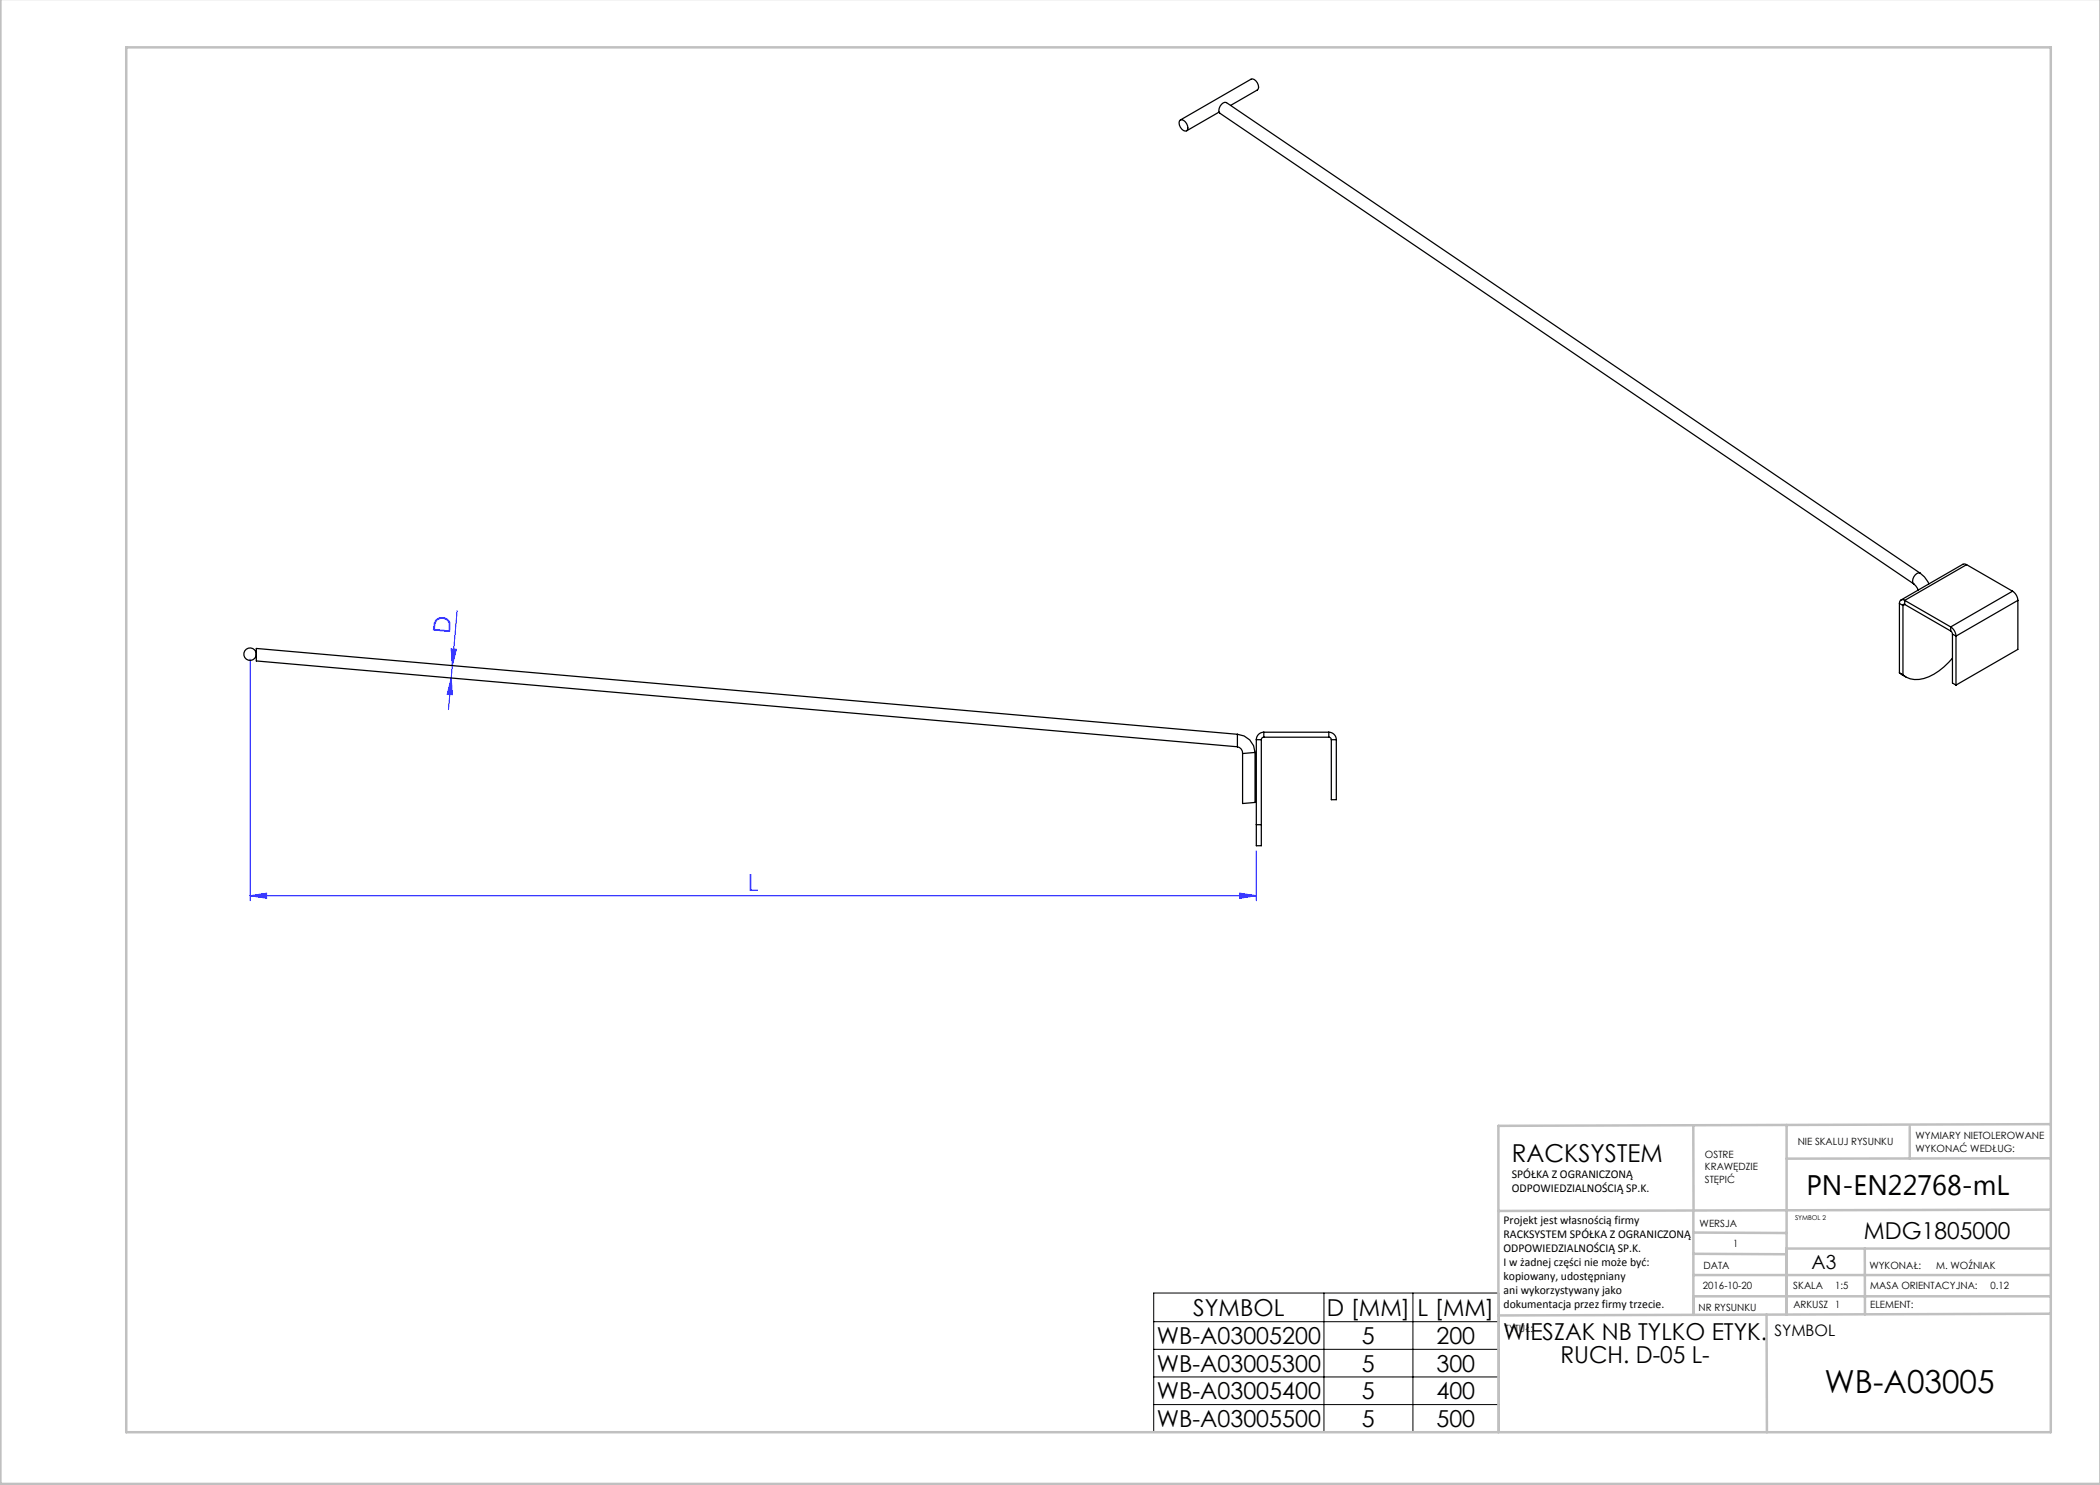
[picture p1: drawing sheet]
<svg xmlns="http://www.w3.org/2000/svg" width="420mm" height="297mm" viewBox="0 0 420 297" stroke-linecap="round" stroke-linejoin="round" font-family="sans-serif">
<path d="M50 131.8v48.3M90.2 129.8l1.1 .1-.8 3.2zM90.2 135.6l.3 3.3-1-.1zM91.4 122.1l-1.7 19.8M50 179.1l3.3-.5v1.1zM50 179.1h201.3M248 178.6l3.3 .5-3.3 .6zM251.3 170.1v10" fill="none" stroke="#00f" stroke-width=".2"/>
<path d="M230.7 258.6h69.1v27.8h-69.1zM264.8 258.6v27.8M282.6 258.6v27.8M230.7 264.3h69.1M230.7 269.9h69.1M230.7 275.4h69.1M230.7 280.9h69.1" fill="none" stroke="#000" stroke-width=".2"/>
<g fill="none" stroke="#c0c0c0" stroke-width=".5">
<path d="M.1 -.1v296.9h419.9M25.2 9.5h385v276.9h-385zM338.7 225.2v16.9M357.3 225v37.9M382 225.4v6.3M410.1 224.8l-110.4 .4v61.2M410.1 231.7h-52.8M338.7 259.3h71.5M338.7 255h71.5M338.7 250.8l18.6 .1M338.7 246.5l18.6 .1M338.7 242.1v20.9"/>
<path d="M373 249.7v13.2M410.1 241.9l-110.4 .3M410.2 249.7h-52.9v13.2M353.3 262.9l.1 23.5M410.2 262.7l-110.5 .4"/>
</g>
<g fill="#00f">
<path d="M50 179.1l3.3-.5v1.1zM248 178.6l3.3 .5-3.3 .6z"/>
<path d="M90.2 135.6l.3 3.3-1-.1zM90.2 129.8l1.1 .1-.8 3.2z"/>
</g>
<g fill="none" stroke="#000" stroke-width=".25">
<path d="M236.1 24a1.44 1.44 0 0 1 1.2 2.2 1.44 1.44 0 0 1-1.2-2.2zM243.8 22.4l-6.5 3.8M244.3 20.8a.76 .76 0 0 1 1-.3l138.7 94.1a1.41 1.41 0 0 0-1.3 2.2l-138.7-94.1a1.28 1.28 0 0 1 .3-1.9zM246.1 21.1l5.4-3.1a1.44 1.44 0 0 0-1.3-2.2l-14.1 8.2M382.7 116.8l.5 .4 .4 .8M384 114.6l.9 .8 .9 1.4M393.3 112.9l-.4-.1-.3 .1-12.4 7.1M393.3 112.9l-12.4 7.2M393.3 112.9l9.2 5.3M402.5 118.2a2.34 2.34 0 0 1 1.1 1.9M402.5 118.2l-12.4 7.2M379.9 134.6l1.3 .8"/>
<path d="M379.9 120.7l.7 .4M379.9 134.6l.7 .4M379.9 120.7v13.9M380.6 121.1v13.9M380.9 120.1a.65 .65 0 0 0-.7-.1 .65 .65 0 0 0-.3 .7M380.9 120.9h-.2l-.1 .2M380.9 120.9l9.2 5.3M380.9 120.1v.8M380.9 120.1l9.2 5.3M380.9 120.9l-.3 .2M390.1 125.4a2.34 2.34 0 0 1 1.1 1.8M390.1 126.2l.4 .6"/>
<path d="M390.1 125.4v.8M390.5 131.6a10.1 10.1 0 0 1-7.6 4.3l-1.6-.4-.7-.5M390.5 126.8l.7 .4M390.5 126.8v9.8l.7 .4M391.2 127.2v9.8M403.6 120.1l-12.4 7.1M403.6 120.1v9.8l-12.4 7.1M247.5 149.4a1.26 1.26 0 0 1 1 1.3M247.5 146.9a3.7 3.7 0 0 1 3.5 3.6M247.5 146.9v2.5M247.5 146.9l-196.2-17.2v2.5l196.2 17.2M251 150.5l-2.5 .2"/>
<path d="M251 150.5v10l-2.5 .2v-10M251.3 147.9h1M251.3 147.9v17M252.3 147.9v17M252.8 146.4a1.5 1.5 0 0 0-1.5 1.5M252.8 147.4l-.4 .2-.1 .3M252.8 146.4v1M252.8 147.4h13M252.8 146.4h13M265.8 146.4a1.5 1.5 0 0 1 1.5 1.5M265.8 147.4l.3 .2 .2 .3M265.8 146.4v1"/>
<path d="M266.3 147.9h1M266.3 147.9v12h1v-12M251.3 164.9v4.2h1v-4.2M251.3 164.9h1"/>
<circle cx="50" cy="130.8" r="1.25"/>
</g>
<text font-size="6.3" x="364.9" y="278.5">WB-A03005</text>
<text font-size="5.6" x="361.3" y="239.1">PN-EN22768-mL</text>
<text font-size="4.9" x="302.4" y="232.4">RACKSYSTEM</text>
<g font-size="4.7" fill="#00f">
<text x="90" y="126.8" transform="rotate(-85 90 126.8)">D</text>
<text x="149.6" y="178.1">L</text>
</g>
<g font-size="4.7">
<text x="372.8" y="247.8">MDG1805000</text>
<text x="238.6" y="263.2">SYMBOL</text>
<text x="265.4" y="263.2">D [MM]</text>
<text x="283.5" y="263.2">L [MM]</text>
<text x="231.3" y="268.8">WB-A03005200</text>
<text x="272.4" y="268.8">5</text>
<text x="287.3" y="268.8">200</text>
<text x="300.7" y="268.1">WIESZAK NB TYLKO ETYK.</text>
<text x="231.3" y="274.3">WB-A03005300</text>
<text x="272.4" y="274.3">5</text>
<text x="287.3" y="274.3">300</text>
<text x="312.1" y="272.6">RUCH. D-05 L-</text>
<text x="231.3" y="279.8">WB-A03005400</text>
<text x="272.4" y="279.8">5</text>
<text x="287.3" y="279.8">400</text>
<text x="231.3" y="285.4">WB-A03005500</text>
<text x="272.4" y="285.4">5</text>
<text x="287.3" y="285.4">500</text>
</g>
<text font-size="3.9" x="362.3" y="253.8">A3</text>
<text font-size="3.2" x="354.9" y="267.2">SYMBOL</text>
<g font-size="2.4">
<text x="302.4" y="235.6">SPÓŁKA Z OGRANICZONĄ</text>
<text x="302.4" y="238.4">ODPOWIEDZIALNOŚCIĄ SP.K.</text>
<text x="300.7" y="244.7">Projekt jest własnością firmy</text>
<text x="300.7" y="247.5">RACKSYSTEM SPÓŁKA Z OGRANICZONĄ</text>
<text x="300.7" y="250.3">ODPOWIEDZIALNOŚCIĄ SP.K.</text>
<text x="300.7" y="253.1">I w żadnej części nie może być:</text>
<text x="300.7" y="256">kopiowany, udostępniany</text>
<text x="300.7" y="258.8">ani wykorzystywany jako</text>
<text x="300.7" y="261.6">dokumentacja przez firmy trzecie.</text>
</g>
<g font-size="2">
<text x="383.1" y="227.9">WYMIARY NIETOLEROWANE</text>
<text x="341" y="231.6">OSTRE</text>
<text x="359.5" y="228.9">NIE SKALUJ RYSUNKU</text>
<text x="383.1" y="230.4">WYKONAĆ WEDŁUG:</text>
<text x="341" y="234.1">KRAWĘDZIE</text>
<text x="341" y="236.6">STĘPIĆ</text>
<text x="339.9" y="245.4">WERSJA</text>
<text x="346.6" y="249.5">1</text>
<text x="340.6" y="257.7">2016-10-20</text>
<text x="340.7" y="253.8">DATA</text>
<text x="358.7" y="257.7">SKALA</text>
<text x="367" y="257.7">1:5</text>
<text x="373.9" y="253.8">WYKONAŁ:</text>
<text x="374.1" y="257.7">MASA ORIENTACYJNA:</text>
<text x="387.2" y="253.8">M. WOŹNIAK</text>
<text x="398.1" y="257.7">0.12</text>
<text x="339.7" y="262.3">NR RYSUNKU</text>
<text x="358.7" y="261.7">ARKUSZ 1</text>
<text x="374.1" y="261.7">ELEMENT:</text>
<text x="301" y="266.4">TYTUŁ:</text>
</g>
<text font-size="1.3" x="359" y="244">SYMBOL 2</text>
</svg>
